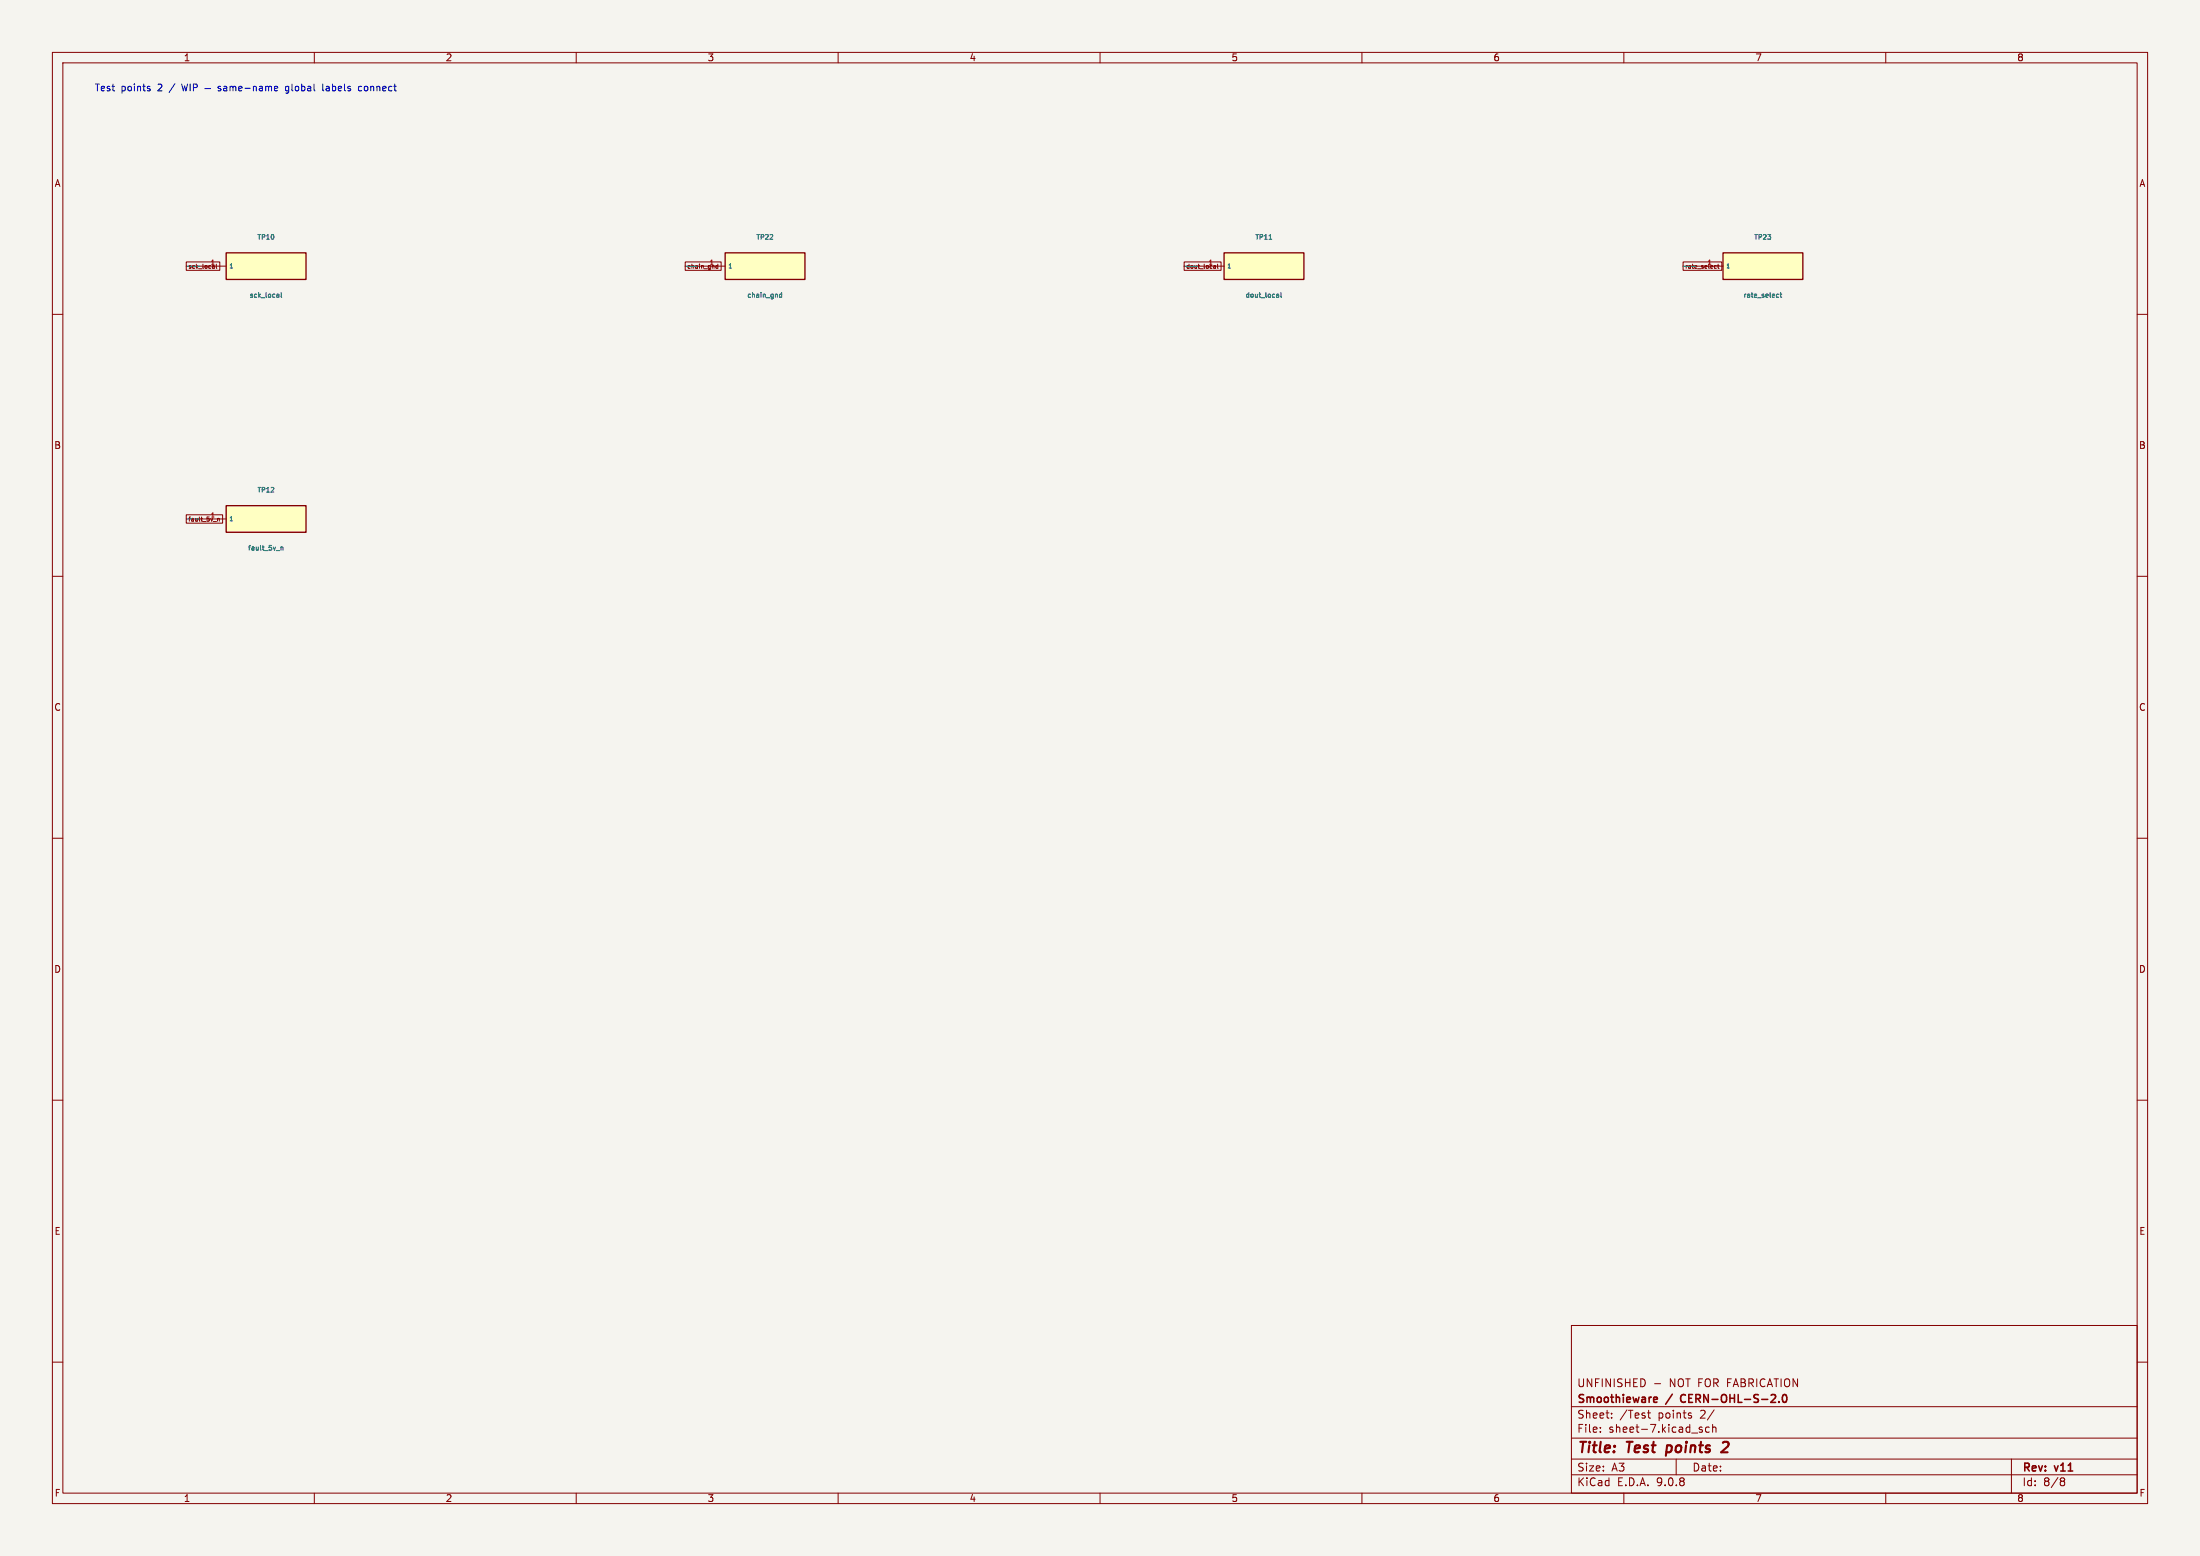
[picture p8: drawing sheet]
<svg xmlns="http://www.w3.org/2000/svg" width="420mm" height="297mm" viewBox="0 0 420 297" stroke-linecap="round" stroke-linejoin="round" font-family="sans-serif">
<path d="M0 0h420v297h-420z" fill="#f5f4ef" stroke="#f5f4ef" stroke-width=".19"/>
<g fill="none" stroke="#840000" stroke-width=".19">
<path d="M10 10h400v277h-400zM12 12h396v273h-396zM60 10v2M110 10v2M160 10v2M210 10v2M260 10v2M310 10v2M360 10v2M10 60h2M408 60h2M10 110h2"/>
<path d="M408 110h2M10 160h2M408 160h2M10 210h2M408 210h2M300 253h108v32h-108zM10 260h2M300 278.5h108M300 274.5h108M300 268.5h108M305.5 273.2v.2M305.5 272.5v.1"/>
<path d="M307.7 270.5v.2M307.7 269.8v.1M314.5 269.7h.6M314.7 269.2v1.3l.4 .2M315.9 264.1h1.1M320 278.5v3M322.7 270.2l.2 .2-.2 .3M322.7 269.7l.2 .1M324.4 272.8l.5 .2 .1 .2-.2 .2-.4-.1M324.4 272.5h.5M326.3 272.5l-.4-.1-.3 .3 .1 .6h.6M326.9 272.5l.3-.1 .3 .1 .1 .9"/>
<path d="M326.9 271.9v1.5M384 278.5v6.5M408 260h2M60 285v2M110 285v2M160 285v2M210 285v2M260 285v2M300 281.5h108M310 285v2M360 285v2M393.6 282.1l.4 .1 .2 .2-.3 .3"/>
<path d="M393.6 282.7h.3M393.9 282.7l.2 .2 .1 .4-.2 .2-.4 .1"/>
</g>
<path d="M318.3 275.9l-.3 2M328.9 275.4l.3-.2h.5l.2 .2 .1 .4-.1 .3-1.3 1.1h1.2" fill="none" stroke="#840000" stroke-width=".4"/>
<path d="M315.9 266.7l.4 .1 .1 .2-.7 .2M316.3 267.6l-.4 .1M321 266.4l-.2 .4 .2 .7M338 267.7h1M338.9 266.3v.5M339.6 267.5v.2M340.4 266.3l.2-.1a.8 .8 0 0 1 .5 .7 .8 .8 0 0 1-.5 .8l-.2-.2-.1-.4z" fill="none" stroke="#840000" stroke-width=".3"/>
<path d="M43.2 48.3h15.2v5h-15.2z" fill="#ffffc2"/>
<path d="M43.2 48.3h15.2v5h-15.2z" fill="none" stroke="#840000" stroke-width=".25"/>
<path d="M38.1 50.8h5.1" fill="none" stroke="#840000" stroke-width=".19"/>
<path d="M52.9 56.1l.3 .2v.4M53.2 56.7h-.3M53.2 56.4h-.3M53.7 55.8v.8l.1 .1" fill="none" stroke="#006464" stroke-width=".19"/>
<path d="M43.2 96.5h15.2v5.1h-15.2z" fill="#ffffc2"/>
<path d="M43.2 96.5h15.2v5.1h-15.2z" fill="none" stroke="#840000" stroke-width=".25"/>
<path d="M38.1 99.1h5.1" fill="none" stroke="#840000" stroke-width=".19"/>
<path d="M52.7 105.1h.7M53.6 104.4v.6M53.6 104.5h.4v.5" fill="none" stroke="#006464" stroke-width=".19"/>
<path d="M138.4 48.3h15.3v5h-15.3z" fill="#ffffc2"/>
<path d="M138.4 48.3h15.3v5h-15.3z" fill="none" stroke="#840000" stroke-width=".25"/>
<path d="M133.3 50.8h5.1" fill="none" stroke="#840000" stroke-width=".19"/>
<path d="M149.2 55.8v.9M149.2 56.2l-.2-.1-.2 .2 .1 .4h.3" fill="none" stroke="#006464" stroke-width=".19"/>
<path d="M233.7 48.3h15.2v5h-15.2z" fill="#ffffc2"/>
<path d="M233.7 48.3h15.2v5h-15.2z" fill="none" stroke="#840000" stroke-width=".25"/>
<path d="M228.6 50.8h5.1" fill="none" stroke="#840000" stroke-width=".19"/>
<path d="M242.3 45.7h.5M243.7 56.2h.4v.5M243.7 56.7h.4M244.1 56.4h-.4M244.5 55.8v.8l.2 .1" fill="none" stroke="#006464" stroke-width=".19"/>
<path d="M328.9 48.3h15.3v5h-15.3z" fill="#ffffc2"/>
<path d="M328.9 48.3h15.3v5h-15.3z" fill="none" stroke="#840000" stroke-width=".25"/>
<g fill="none" stroke="#840000" stroke-width=".19">
<path d="M35.6 50h6.4v1.6h-6.4zM40.9 50.7v.5M40.9 51.2h-.3M40.9 50.9h-.1M41.3 50.4v.7l.1 .1M130.8 50h6.9v1.6h-6.9zM137 50.7h-.2l-.1 .1v.4h.3M137 50.4v.8M226.1 50h7v1.6h-7zM231.7 51.2h.4M231.7 50.7h.3l.1 .5M232.1 50.9l-.4 .1"/>
<path d="M232.4 50.4v.7l.2 .1M321.3 50h7.4v1.6h-7.4zM323.8 50.8h5.1M327.4 50.7h.3M327.7 51.2h-.3M327.9 50.7h.3M328 50.4v.7l.2 .1M35.6 98.3h6.9v1.6h-6.9zM40.7 99.6h.6M41.5 98.9v.6M41.5 99h.3l.1 .5"/>
</g>
<path d="M339.2 56.7h.4M339.2 56.2h.4M339.8 56.1h.3M339.9 55.8v.8l.2 .1" fill="none" stroke="#006464" stroke-width=".19"/>
<path d="M35.6 50.8h2.5M130.8 50.8h2.5M226.1 50.8h2.5M321.3 50.8h2.5M35.6 99.1h2.5" fill="none" stroke="#009600" stroke-width=".19"/>
<g fill="none" stroke="#0000c2" stroke-width=".19">
<path d="M28.3 16.9l.3 .1 .1 .2-.2 .1h-.2M28.3 16.5h.3M34.7 16l.3 1.3 .2-.9 .3 .9 .3-1.3M36.3 16v1.3M36.9 16.7h.6l.2-.2-.1-.3-.7-.2v1.3M39.1 16.9h1.1M42.1 16.5h-.3l-.2 .2 .1 .1 .4 .2v.3h-.5M42.7 16.5h.5l.1 .8M43.3 16.8h-.4l-.2 .2 .2 .3h.4M43.9 16.6l.4-.1 .2 .2M43.9 16.5v.8M44.5 16.7l.2-.2h.3v.8"/>
<path d="M44.5 16.7v.6M45.6 16.9l.6-.1-.1-.3h-.3l-.2 .2v.6h.5M46.8 16.8h1M48.4 16.6l.2-.1h.3v.8M48.4 16.5v.8M49.5 16.5h.5l.1 .8M50.1 16.8h-.4l-.2 .2 .2 .3h.4M50.7 16.6l.4-.1 .2 .2M50.7 16.5v.8M51.3 16.7l.2-.2h.3v.8M51.3 16.7v.6M52.4 16.9l.6-.1v-.3h-.4l-.2 .2 .1 .6h.5"/>
<path d="M54.6 17.7h.4M55 16.5h-.4l-.1 .2 .1 .5 .4 .1M61.6 16v1.2l.2 .1M62.3 16.9v.4M69 16.5h-.3l-.3 .2 .2 .6h.4"/>
</g>
<g font-size="2.8" fill="#840000">
<text x="301" y="277.9">Title:</text>
<text x="310.6" y="277.9">Test</text>
<text x="319" y="277.9">points</text>
</g>
<g font-size="2.1" fill="#840000">
<text x="301" y="268.2">Smoothieware</text>
<text x="301" y="265">UNFINISHED</text>
<text x="318.2" y="268.2">/</text>
<text x="318.7" y="265">NOT FOR FABRICATION</text>
<text x="321.5" y="268.2">CERN-OHL-S-2.0</text>
<text x="301" y="273.7">File:</text>
<text x="301" y="271">Sheet:</text>
<text x="307.1" y="273.7">sheet-7.kicad_sch</text>
<text x="309.2" y="271">/Test</text>
<text x="316.6" y="271">points</text>
<text x="324.7" y="271">2/</text>
<text x="301" y="281.1">Size:</text>
<text x="307.6" y="281.1">A3</text>
<text x="323" y="281.1">Date:</text>
<text x="386" y="281.3">Rev:</text>
<text x="392.4" y="281.3">v11</text>
<text x="301" y="283.9">KiCad</text>
<text x="308.7" y="283.9">E.D.A.</text>
<text x="316.3" y="283.9">9.0.8</text>
<text x="386" y="283.9">Id:</text>
<text x="390.1" y="283.9">8/8</text>
</g>
<g font-size="1.8" fill="#840000">
<text x="35" y="11.9">1</text>
<text x="85" y="11.9">2</text>
<text x="135" y="11.9">3</text>
<text x="185" y="11.9">4</text>
<text x="235" y="11.9">5</text>
<text x="285" y="11.9">6</text>
<text x="335" y="11.9">7</text>
<text x="385" y="11.9">8</text>
<text x="10.3" y="35.9">A</text>
<text x="408.3" y="35.9">A</text>
<text x="10.3" y="85.9">B</text>
<text x="408.2" y="85.9">B</text>
<text x="10.3" y="135.9">C</text>
<text x="408.2" y="135.9">C</text>
<text x="10.3" y="185.9">D</text>
<text x="408.2" y="185.9">D</text>
<text x="10.3" y="235.9">E</text>
<text x="408.3" y="235.9">E</text>
<text x="10.3" y="285.9">F</text>
<text x="35" y="286.9">1</text>
<text x="85" y="286.9">2</text>
<text x="135" y="286.9">3</text>
<text x="185" y="286.9">4</text>
<text x="235" y="286.9">5</text>
<text x="285" y="286.9">6</text>
<text x="335" y="286.9">7</text>
<text x="385" y="286.9">8</text>
<text x="408.3" y="285.9">F</text>
</g>
<g font-size="1.8" fill="#0000c2">
<text x="18" y="17.6">Test</text>
<text x="23.1" y="17.6">points</text>
<text x="30.2" y="17.6">2</text>
<text x="32.6" y="17.6">/</text>
<text x="55.5" y="17.6">global</text>
<text x="62.8" y="17.6">labels</text>
<text x="69.9" y="17.6">connect</text>
</g>
<g font-size="1.3" fill="#006464">
<text x="49" y="45.9">TP10</text>
<text x="144.3" y="45.9">TP22</text>
<text x="239.5" y="45.9">TP11</text>
<text x="334.8" y="45.9">TP23</text>
<text x="47.5" y="57">sck_local</text>
<text x="142.5" y="57">chain_gnd</text>
<text x="237.7" y="57">dout_local</text>
<text x="332.7" y="57">rate_select</text>
<text x="49" y="94.2">TP12</text>
<text x="47.2" y="105.3">fault_5v_n</text>
</g>
<g font-size="1.1" fill="#840000">
<text x="35.9" y="51.5">sck_local</text>
<text x="40.1" y="50.5">1</text>
<text x="131.1" y="51.5">chain_gnd</text>
<text x="135.4" y="50.5">1</text>
<text x="226.4" y="51.5">dout_local</text>
<text x="230.6" y="50.5">1</text>
<text x="321.6" y="51.5">rate_select</text>
<text x="325.9" y="50.5">1</text>
<text x="35.9" y="99.7">fault_5v_n</text>
<text x="40.1" y="98.8">1</text>
</g>
<g font-size="1.1" fill="#006464">
<text x="43.7" y="51.4">1</text>
<text x="138.9" y="51.4">1</text>
<text x="234.2" y="51.4">1</text>
<text x="329.4" y="51.4">1</text>
<text x="43.7" y="99.7">1</text>
</g>
</svg>
